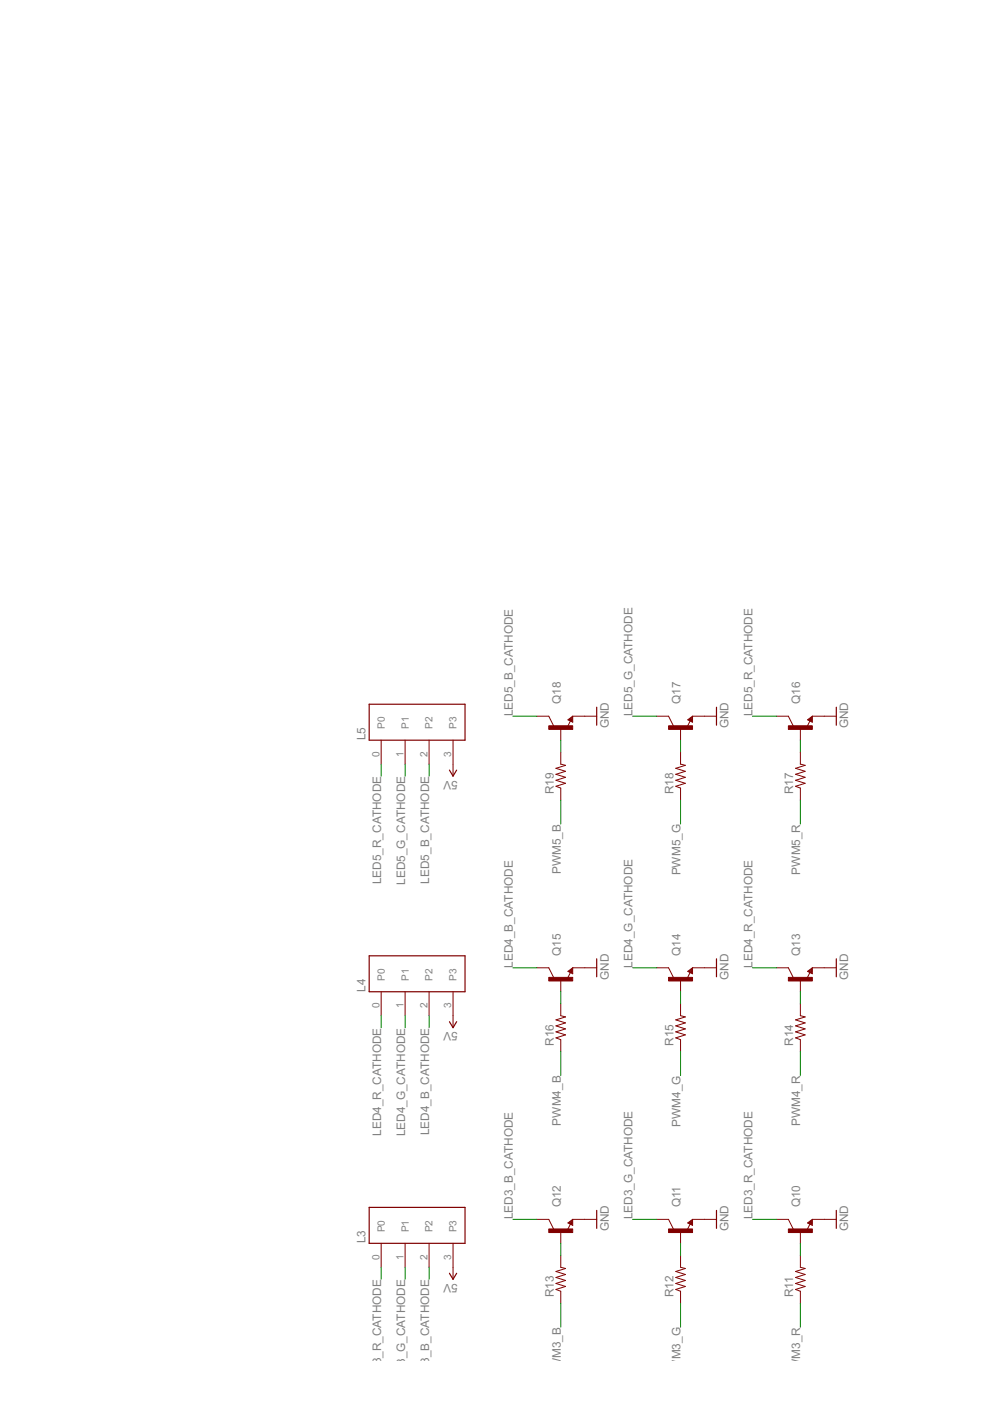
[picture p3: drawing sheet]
<svg xmlns="http://www.w3.org/2000/svg" width="210mm" height="297mm" viewBox="0 0 210 297" stroke-linecap="round" stroke-linejoin="round" font-family="sans-serif">
<g fill="none" stroke="#800000" stroke-width=".21">
<path d="M80.8 156.9v5.1M85.9 156.9v5.1M91 156.9v5.1M96.1 156.9v7.6M113.8 151.8h2.6l1 2.1M118.9 154.4v2.5M118.9 159.5v2.5l1 .3-2 .6 2 .6-2 .7 2 .6-2 .6 2 .7-2 .6 1 .4v2.5M120.4 152.6l1-.8v1.3zM120.9 152.8l-.6 1.3M121.4 151.8h5.1M139.2 151.8h2.6l1 2.1M144.3 154.4v2.5"/>
<path d="M144.3 159.5v2.5l1 .3-2 .6 2 .6-2 .7 2 .6-2 .6 2 .7-2 .6 1 .4v2.5M145.8 152.6l1-.8v1.3zM146.3 152.8l-.6 1.3M146.8 151.8h5.1M164.6 151.8h2.6l1 2.1M169.7 154.4v2.5M169.7 159.5v2.5l1 .3-2 .6 2 .6-2 .7 2 .6-2 .6 2 .7-2 .6 1 .4v2.5M171.2 152.6l1-.8v1.3zM171.7 152.8l-.6 1.3M172.2 151.8h5.1M80.8 210.3v5M85.9 210.3v5"/>
<path d="M91 210.3v5M96.1 210.3v7.6M113.8 205.2h2.6l1 2M118.9 207.7v2.6M118.9 212.8v2.5l1 .3-2 .6 2 .7-2 .6 2 .6-2 .7 2 .6-2 .6 1 .4v2.6M120.4 206l1-.8v1.3zM120.9 206.2l-.6 1.2M121.4 205.2h5.1M139.2 205.2h2.6l1 2M144.3 207.7v2.6M144.3 212.8v2.5l1 .3-2 .6 2 .7-2 .6 2 .6-2 .7 2 .6-2 .6 1 .4v2.6M145.8 206l1-.8v1.3z"/>
<path d="M146.3 206.2l-.6 1.2M146.8 205.2h5.1M164.6 205.2h2.6l1 2M169.7 207.7v2.6M169.7 212.8v2.5l1 .3-2 .6 2 .7-2 .6 2 .6-2 .7 2 .6-2 .6 1 .4v2.6M171.2 206l1-.8v1.3zM171.7 206.2l-.6 1.2M172.2 205.2h5.1M113.8 258.5h2.6l1 2.1M120.4 259.3l1-.8v1.3zM120.9 259.5l-.6 1.3M121.4 258.5h5.1"/>
<path d="M139.2 258.5h2.6l1 2.1M145.8 259.3l1-.8v1.3zM146.3 259.5l-.6 1.3M146.8 258.5h5.1M164.6 258.5h2.6l1 2.1M171.2 259.3l1-.8v1.3zM171.7 259.5l-.6 1.3M172.2 258.5h5.1M80.8 263.6v5.1M85.9 263.6v5.1M91 263.6v5.1M96.1 263.6v7.6"/>
<path d="M118.9 261.1v2.5M118.9 266.1v2.6l1 .2-2 .7 2 .6-2 .6 2 .7-2 .6 2 .7-2 .6 1 .4v2.5M144.3 261.1v2.5M144.3 266.1v2.6l1 .2-2 .7 2 .6-2 .6 2 .7-2 .6 2 .7-2 .6 1 .4v2.5M169.7 261.1v2.5M169.7 266.1v2.6l1 .2-2 .7 2 .6-2 .6 2 .7-2 .6 2 .7-2 .6 1 .4v2.5"/>
</g>
<g fill="none" stroke="#800000" stroke-width=".25">
<path d="M78.3 149.3h20.3v7.6h-20.3zM120.9 152.6l.3-.1v.4l-.5-.3 .6-.5v.8M126.5 149.9v3.9M146.3 152.6l.3-.1v.4l-.5-.3 .6-.5v.8M151.9 149.9v3.9M171.7 152.6l.3-.1v.4l-.5-.3 .6-.5v.8M177.3 149.9v3.9M95.3 163.3l.8 1.2 .7-1.2M78.3 202.6h20.3v7.7h-20.3zM95.3 216.6l.8 1.3 .7-1.3M120.9 206l.3-.2v.4l-.5-.2 .6-.6v.8M126.5 203.3v3.8"/>
<path d="M146.3 206l.3-.2v.4l-.5-.2 .6-.6v.8M151.9 203.3v3.8M171.7 206l.3-.2v.4l-.5-.2 .6-.6v.8M177.3 203.3v3.8M78.3 256h20.3v7.6h-20.3zM120.9 259.3l.3-.1v.3l-.5-.2 .6-.5v.7M126.5 256.6v3.8M146.3 259.3l.3-.1v.3l-.5-.2 .6-.5v.7M151.9 256.6v3.8M171.7 259.3l.3-.1v.3l-.5-.2 .6-.5v.7M177.3 256.6v3.8M95.3 270l.8 1.2 .7-1.2"/>
</g>
<g fill="#800000" stroke="#800000" stroke-width=".21">
<path d="M167.2 260.6h5v.7h-5z"/>
<path d="M141.8 260.6h5v.7h-5z"/>
<path d="M116.4 260.6h5v.7h-5z"/>
<path d="M167.2 207.2h5v.8h-5z"/>
<path d="M141.8 207.2h5v.8h-5z"/>
<path d="M116.4 207.2h5v.8h-5z"/>
<path d="M167.2 153.9h5v.7h-5z"/>
<path d="M141.8 153.9h5v.7h-5z"/>
<path d="M116.4 153.9h5v.7h-5z"/>
</g>
<g fill="none" stroke="#008000" stroke-width=".21">
<path d="M108.7 151.8h5.1M118.9 156.9v2.6M134.1 151.8h5.1M144.3 156.9v2.6M159.5 151.8h5.1M169.7 156.9v2.6M80.8 162v2.5M85.9 162v2.5M91 162v2.5M118.9 169.6v5.1M144.3 169.6v5.1M169.7 169.6v5.1"/>
<path d="M80.8 215.3v2.6M85.9 215.3v2.6M91 215.3v2.6M108.7 205.2h5.1M118.9 210.3v2.5M134.1 205.2h5.1M144.3 210.3v2.5M159.5 205.2h5.1M169.7 210.3v2.5M118.9 223v5M144.3 223v5M169.7 223v5"/>
<path d="M108.7 258.5h5.1M134.1 258.5h5.1M159.5 258.5h5.1M80.8 268.7v2.5M85.9 268.7v2.5M91 268.7v2.5M118.9 263.6v2.5M118.9 276.3v5.1M144.3 263.6v2.5M144.3 276.3v5.1M169.7 263.6v2.5M169.7 276.3v5.1"/>
</g>
<g font-size="2.8" fill="#808080">
<text x="118.9" y="149.3" transform="rotate(-90 118.9 149.3)">Q18</text>
<text x="144.3" y="149.3" transform="rotate(-90 144.3 149.3)">Q17</text>
<text x="169.7" y="149.3" transform="rotate(-90 169.7 149.3)">Q16</text>
<text x="108.7" y="151.9" transform="rotate(-90 108.7 151.9)">LED5_B_CATHODE</text>
<text x="129.1" y="154.4" transform="rotate(-90 129.1 154.4)">GND</text>
<text x="134.1" y="151.9" transform="rotate(-90 134.1 151.9)">LED5_G_CATHODE</text>
<text x="154.5" y="154.4" transform="rotate(-90 154.5 154.4)">GND</text>
<text x="159.5" y="151.9" transform="rotate(-90 159.5 151.9)">LED5_R_CATHODE</text>
<text x="179.8" y="154.4" transform="rotate(-90 179.8 154.4)">GND</text>
<text x="77.5" y="156.9" transform="rotate(-90 77.5 156.9)">L5</text>
<text x="97.1" y="165.6" transform="rotate(-180 97.1 165.6)">5V</text>
<text x="117.4" y="168.4" transform="rotate(-90 117.4 168.4)">R19</text>
<text x="142.8" y="168.4" transform="rotate(-90 142.8 168.4)">R18</text>
<text x="168.2" y="168.4" transform="rotate(-90 168.2 168.4)">R17</text>
<text x="118.9" y="185.3" transform="rotate(-90 118.9 185.3)">PWM5_B</text>
<text x="144.3" y="185.6" transform="rotate(-90 144.3 185.6)">PWM5_G</text>
<text x="169.7" y="185.5" transform="rotate(-90 169.7 185.5)">PWM5_R</text>
<text x="80.8" y="187.5" transform="rotate(-90 80.8 187.5)">LED5_R_CATHODE</text>
<text x="85.9" y="187.6" transform="rotate(-90 85.9 187.6)">LED5_G_CATHODE</text>
<text x="91" y="187.3" transform="rotate(-90 91 187.3)">LED5_B_CATHODE</text>
<text x="118.9" y="202.7" transform="rotate(-90 118.9 202.7)">Q15</text>
<text x="144.3" y="202.7" transform="rotate(-90 144.3 202.7)">Q14</text>
<text x="169.7" y="202.7" transform="rotate(-90 169.7 202.7)">Q13</text>
<text x="108.7" y="205.2" transform="rotate(-90 108.7 205.2)">LED4_B_CATHODE</text>
<text x="129.1" y="207.7" transform="rotate(-90 129.1 207.7)">GND</text>
<text x="134.1" y="205.2" transform="rotate(-90 134.1 205.2)">LED4_G_CATHODE</text>
<text x="154.5" y="207.7" transform="rotate(-90 154.5 207.7)">GND</text>
<text x="159.5" y="205.2" transform="rotate(-90 159.5 205.2)">LED4_R_CATHODE</text>
<text x="179.8" y="207.7" transform="rotate(-90 179.8 207.7)">GND</text>
<text x="77.5" y="210.3" transform="rotate(-90 77.5 210.3)">L4</text>
<text x="97.1" y="218.9" transform="rotate(-180 97.1 218.9)">5V</text>
<text x="117.4" y="221.7" transform="rotate(-90 117.4 221.7)">R16</text>
<text x="142.8" y="221.7" transform="rotate(-90 142.8 221.7)">R15</text>
<text x="168.2" y="221.7" transform="rotate(-90 168.2 221.7)">R14</text>
<text x="118.9" y="238.7" transform="rotate(-90 118.9 238.7)">PWM4_B</text>
<text x="144.3" y="239" transform="rotate(-90 144.3 239)">PWM4_G</text>
<text x="169.7" y="238.8" transform="rotate(-90 169.7 238.8)">PWM4_R</text>
<text x="80.8" y="240.8" transform="rotate(-90 80.8 240.8)">LED4_R_CATHODE</text>
<text x="85.9" y="240.9" transform="rotate(-90 85.9 240.9)">LED4_G_CATHODE</text>
<text x="91" y="240.7" transform="rotate(-90 91 240.7)">LED4_B_CATHODE</text>
<text x="118.9" y="256" transform="rotate(-90 118.9 256)">Q12</text>
<text x="144.3" y="256" transform="rotate(-90 144.3 256)">Q11</text>
<text x="169.7" y="256" transform="rotate(-90 169.7 256)">Q10</text>
<text x="77.5" y="263.6" transform="rotate(-90 77.5 263.6)">L3</text>
<text x="108.7" y="258.5" transform="rotate(-90 108.7 258.5)">LED3_B_CATHODE</text>
<text x="129.1" y="261.1" transform="rotate(-90 129.1 261.1)">GND</text>
<text x="134.1" y="258.5" transform="rotate(-90 134.1 258.5)">LED3_G_CATHODE</text>
<text x="154.5" y="261.1" transform="rotate(-90 154.5 261.1)">GND</text>
<text x="159.5" y="258.5" transform="rotate(-90 159.5 258.5)">LED3_R_CATHODE</text>
<text x="179.8" y="261.1" transform="rotate(-90 179.8 261.1)">GND</text>
<text x="97.1" y="272.2" transform="rotate(-180 97.1 272.2)">5V</text>
<text x="117.4" y="275" transform="rotate(-90 117.4 275)">R13</text>
<text x="142.8" y="275" transform="rotate(-90 142.8 275)">R12</text>
<text x="168.2" y="275" transform="rotate(-90 168.2 275)">R11</text>
<text x="118.9" y="292" transform="rotate(-90 118.9 292)">PWM3_B</text>
<text x="144.3" y="292.3" transform="rotate(-90 144.3 292.3)">PWM3_G</text>
<text x="169.7" y="292.1" transform="rotate(-90 169.7 292.1)">PWM3_R</text>
<text x="80.8" y="294.1" transform="rotate(-90 80.8 294.1)">LED3_R_CATHODE</text>
<text x="85.9" y="294.3" transform="rotate(-90 85.9 294.3)">LED3_G_CATHODE</text>
<text x="91" y="294" transform="rotate(-90 91 294)">LED3_B_CATHODE</text>
</g>
<g font-size="2.4" fill="#808080">
<text x="81.6" y="154.6" transform="rotate(-90 81.6 154.6)">P0</text>
<text x="86.7" y="154.6" transform="rotate(-90 86.7 154.6)">P1</text>
<text x="91.7" y="154.6" transform="rotate(-90 91.7 154.6)">P2</text>
<text x="96.8" y="154.6" transform="rotate(-90 96.8 154.6)">P3</text>
<text x="80.5" y="160.5" transform="rotate(-90 80.5 160.5)">0</text>
<text x="85.5" y="160.5" transform="rotate(-90 85.5 160.5)">1</text>
<text x="90.6" y="160.5" transform="rotate(-90 90.6 160.5)">2</text>
<text x="95.7" y="160.5" transform="rotate(-90 95.7 160.5)">3</text>
<text x="81.6" y="207.9" transform="rotate(-90 81.6 207.9)">P0</text>
<text x="86.7" y="207.9" transform="rotate(-90 86.7 207.9)">P1</text>
<text x="91.7" y="207.9" transform="rotate(-90 91.7 207.9)">P2</text>
<text x="96.8" y="207.9" transform="rotate(-90 96.8 207.9)">P3</text>
<text x="80.5" y="213.8" transform="rotate(-90 80.5 213.8)">0</text>
<text x="85.5" y="213.8" transform="rotate(-90 85.5 213.8)">1</text>
<text x="90.6" y="213.8" transform="rotate(-90 90.6 213.8)">2</text>
<text x="95.7" y="213.8" transform="rotate(-90 95.7 213.8)">3</text>
<text x="81.6" y="261.3" transform="rotate(-90 81.6 261.3)">P0</text>
<text x="86.7" y="261.3" transform="rotate(-90 86.7 261.3)">P1</text>
<text x="91.7" y="261.3" transform="rotate(-90 91.7 261.3)">P2</text>
<text x="96.8" y="261.3" transform="rotate(-90 96.8 261.3)">P3</text>
<text x="80.5" y="267.1" transform="rotate(-90 80.5 267.1)">0</text>
<text x="85.5" y="267.1" transform="rotate(-90 85.5 267.1)">1</text>
<text x="90.6" y="267.1" transform="rotate(-90 90.6 267.1)">2</text>
<text x="95.7" y="267.1" transform="rotate(-90 95.7 267.1)">3</text>
</g>
</svg>
